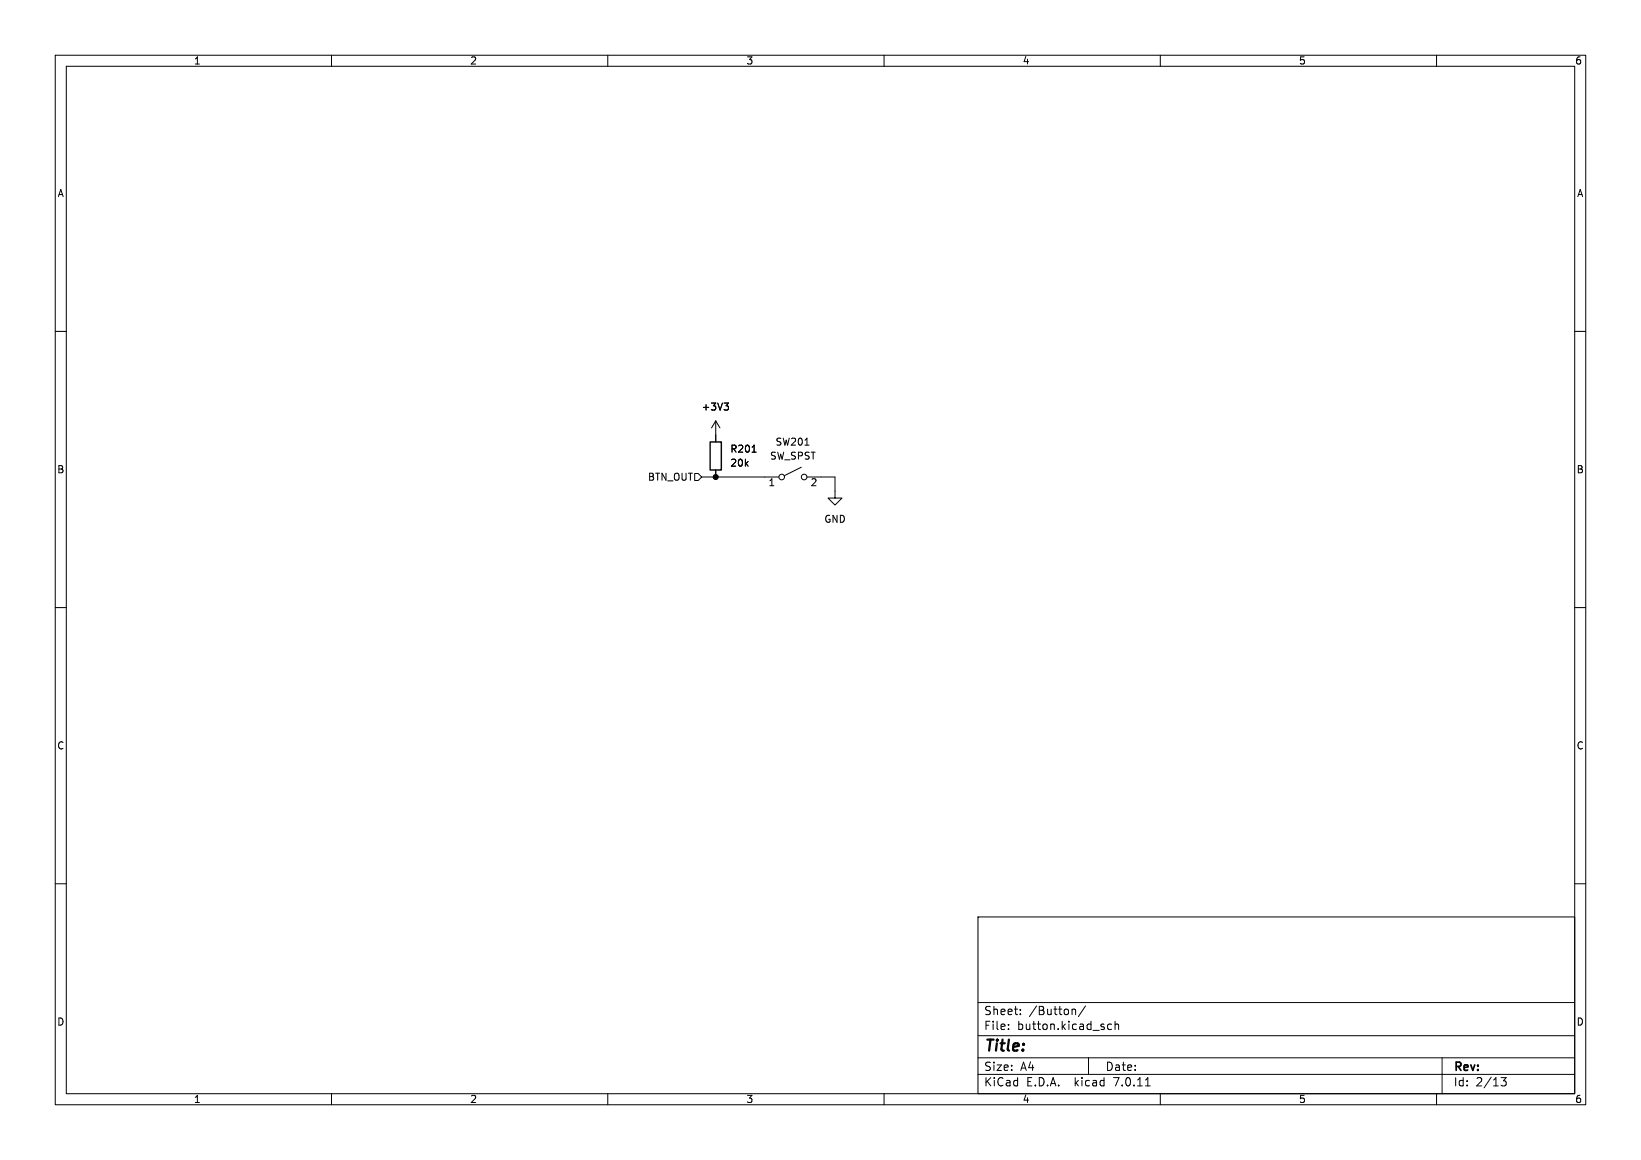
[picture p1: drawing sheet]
<svg xmlns="http://www.w3.org/2000/svg" width="297mm" height="210mm" viewBox="0 0 297 210" stroke-linecap="round" stroke-linejoin="round" font-family="sans-serif">
<g fill="none" stroke="#000" stroke-width=".18">
<path d="M10 10h277v190h-277zM12 12h273v186h-273zM60 10v2M110 10v2M160 10v2M210 10v2M260 10v2M10 60h2M285 60h2M129.5 76.2l-.7 1.3M129.5 76.2v3.8M129.5 76.2l.8 1.3"/>
<path d="M131.1 73h.7l-.4 .5M131.6 73.5l.2 .2v.3l-.2 .2M125.7 85.7h.7l.6 .7-.6 .6h-.7zM127 86.4h14M129.5 85.1v1.3M136.1 81.9h.7M145 84.6l-3 1.5M145.7 80.6h.7M146 86.4h5.1v3.8h1.3l-1.3 1.2-1.2-1.2h1.2M10 110h2M285 110h2M10 160h2"/>
<path d="M285 160h2M177 166h108v32h-108zM60 198v2M110 198v2M160 198v2M177 194.5h108M177 191.5h108M177 187.5h108M177 181.5h108M182.5 186.3v.1M182.5 185.5v.1M184.7 183.6v.1"/>
<path d="M184.7 182.8v.1M194.1 182.8h.5l.1 .9M196.5 182.1l-1.3 2M197 191.5v3M201.2 185.5l-.5-.1-.2 .3v.4l.1 .2h.6M201.8 185.5l.2-.1 .4 .1 .1 .9M201.8 184.9v1.5M207.3 196.6h.9M210 198v2M260 198v2M261 191.5v6.5M271.7 195.1h.9l-.5 .6 .4 .1v.7l-.2 .1-.6-.1"/>
<circle cx="141.5" cy="86.4" r=".51"/>
<circle cx="145.5" cy="86.4" r=".51"/>
</g>
<path d="M128.5 80h2.1v5.1h-2.1z" fill="none" stroke="#000" stroke-width=".25"/>
<circle cx="129.5" cy="86.4" r=".46" fill="#000" stroke="#000" stroke-width=".18"/>
<text font-size="2.8" x="178" y="190.9">Title:</text>
<g font-size="2.1">
<text x="178" y="184">Sheet:</text>
<text x="186.2" y="184">/Button/</text>
<text x="178" y="186.7">File:</text>
<text x="184.1" y="186.7">button.kicad_sch</text>
<text x="178" y="196.9">KiCad</text>
<text x="178" y="194.1">Size:</text>
<text x="184.7" y="194.1">A4</text>
<text x="185.7" y="196.9">E.D.A.</text>
<text x="194.6" y="196.9">kicad</text>
<text x="200" y="194.1">Date:</text>
<text x="201.8" y="196.9">7.0.11</text>
<text x="263" y="194.3">Rev:</text>
<text x="263" y="196.9">Id:</text>
<text x="267.1" y="196.9">2/13</text>
</g>
<g font-size="1.8">
<text x="35" y="11.9">1</text>
<text x="85" y="11.9">2</text>
<text x="135" y="11.9">3</text>
<text x="185" y="11.9">4</text>
<text x="235" y="11.9">5</text>
<text x="285" y="11.9">6</text>
<text x="10.3" y="35.9">A</text>
<text x="285.3" y="35.9">A</text>
<text x="126.9" y="74.5">+3V3</text>
<text x="132.1" y="82.1">R201</text>
<text x="139.3" y="83.4">SW_SPST</text>
<text x="140.3" y="80.9">SW201</text>
<text x="10.3" y="85.9">B</text>
<text x="117.2" y="87.2">BTN_OUT</text>
<text x="132.1" y="84.7">20k</text>
<text x="139" y="88.3">1</text>
<text x="146.6" y="88.3">2</text>
<text x="285.3" y="85.9">B</text>
<text x="149.1" y="94.8">GND</text>
<text x="10.3" y="135.9">C</text>
<text x="285.3" y="135.9">C</text>
<text x="10.3" y="185.9">D</text>
<text x="285.3" y="185.9">D</text>
<text x="35" y="199.9">1</text>
<text x="85" y="199.9">2</text>
<text x="135" y="199.9">3</text>
<text x="185" y="199.9">4</text>
<text x="235" y="199.9">5</text>
<text x="285" y="199.9">6</text>
</g>
</svg>
